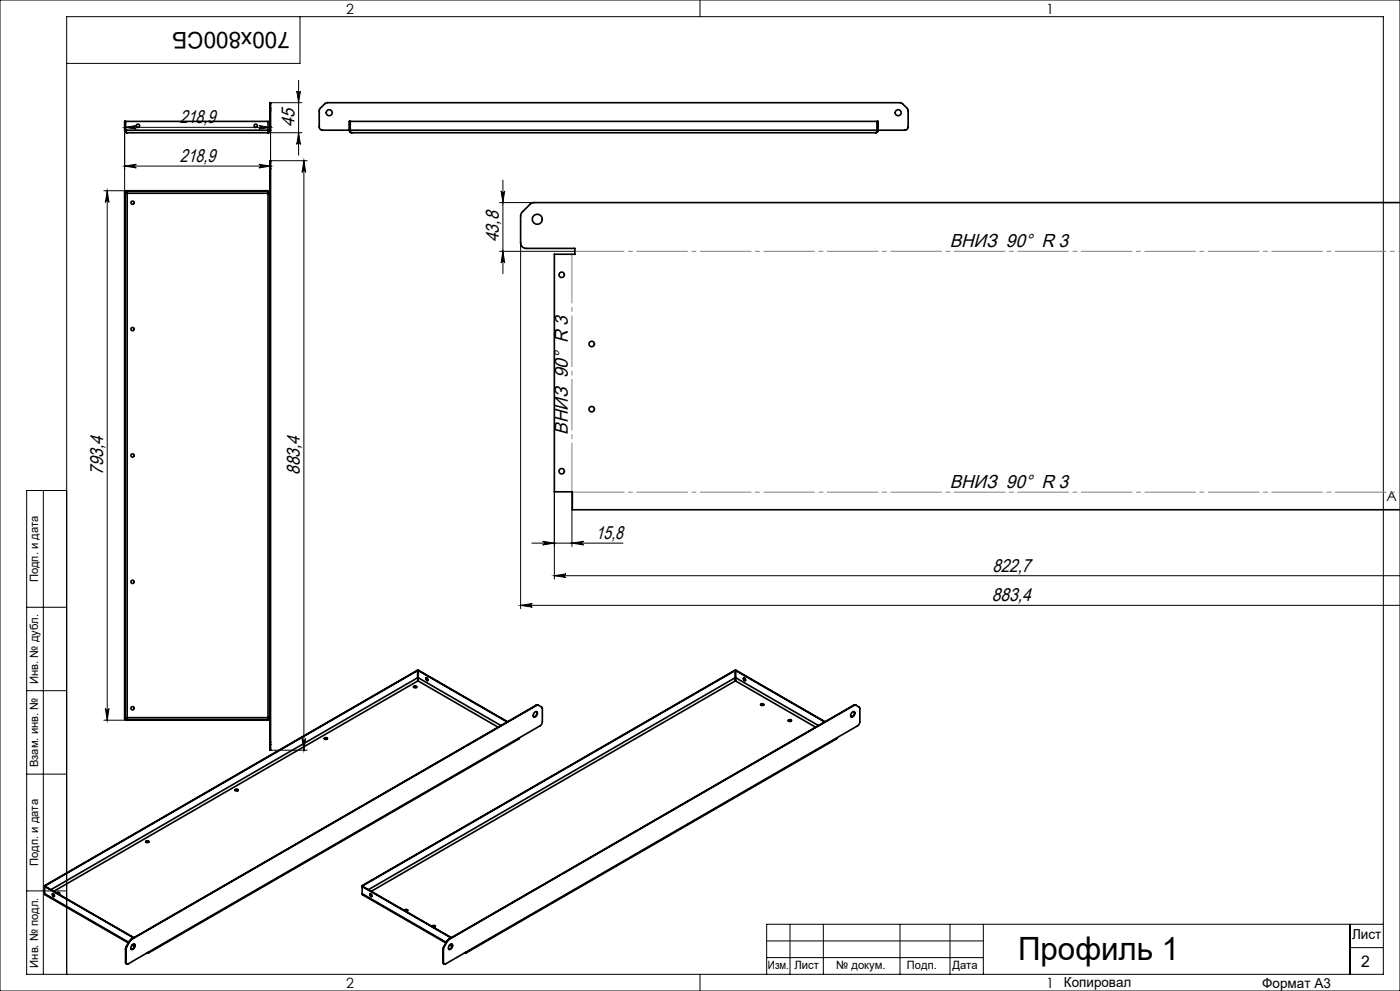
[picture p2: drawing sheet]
<svg xmlns="http://www.w3.org/2000/svg" width="420mm" height="297mm" viewBox="0 0 420 297" stroke-linecap="round" stroke-linejoin="round" font-family="sans-serif">
<g fill="none" stroke="#000" stroke-width=".3">
<path d="M0 0h420v297h-420zM90 5v14h-70M210 0v5M37.4 37.2v20.3M37.4 38.2h43.8M37.4 38.2l3.5-.6a.54 .54 0 0 0-.5 .6 .54 .54 0 0 0 .5 .5zM77.7 37.6l3.5 .6-3.5 .5a.54 .54 0 0 0 .5-.5 .54 .54 0 0 0-.5-.6zM80.4 39.8h10.2M81.2 37.2v13.6M81.2 30.8h9.4M89 27.3a.54 .54 0 0 0 .6 .5 .54 .54 0 0 0 .5-.5l-.5 3.5zM89.6 39.8l.5 3.5a.54 .54 0 0 0-.5-.5 .54 .54 0 0 0-.6 .5z"/>
<path d="M89.6 24v22.5M31.2 57.2h6.5M32.2 57.2l.5 3.5a.54 .54 0 0 0-.5-.5 .54 .54 0 0 0-.6 .5zM32.2 57.2v158.6M37.4 49.8l3.5-.6a.54 .54 0 0 0-.5 .6 .54 .54 0 0 0 .5 .5zM37.4 49.8h43.8M77.7 49.2l3.5 .6-3.5 .5a.54 .54 0 0 0 .5-.5 .54 .54 0 0 0-.5-.6zM81.2 48.2h11M91.2 48.2v176.6M91.2 48.2l.5 3.5a.54 .54 0 0 0-.5-.5 .54 .54 0 0 0-.6 .5zM150.3 57.2a.54 .54 0 0 0 .6 .5 .54 .54 0 0 0 .5-.5l-.5 3.5zM150.9 54v28.1"/>
<path d="M149.9 75.3h22.5M149.9 60.7h10.3M150.9 75.3l.5 3.5a.54 .54 0 0 0-.5-.5 .54 .54 0 0 0-.6 .5zM156.2 72.8v109.6M13 147v145M20 147h-12v145h407v-287h-395v287M166.3 147.4v26.1M171.6 147.4v16.4M159.6 162.8h27.3M162.8 162.2l3.5 .6-3.5 .5a.54 .54 0 0 0 .5-.5 .54 .54 0 0 0-.5-.6zM166.3 172.5h253.7M166.3 172.5l3.5-.5a.54 .54 0 0 0-.5 .5 .54 .54 0 0 0 .5 .6z"/>
<path d="M171.6 162.8l3.5-.6a.54 .54 0 0 0-.5 .6 .54 .54 0 0 0 .5 .5zM8 182h12M156.2 181.4l3.5-.5a.54 .54 0 0 0-.5 .5 .54 .54 0 0 0 .5 .6zM156.2 181.4h263.8M8 207h12M31.2 215.8h6.5M31.6 212.3a.54 .54 0 0 0 .6 .6 .54 .54 0 0 0 .5-.6l-.5 3.5zM8 232h12M81.2 224.8h11M90.6 221.3a.54 .54 0 0 0 .6 .6 .54 .54 0 0 0 .5-.6l-.5 3.5zM8 267h12M237 277v15"/>
<path d="M247 277v15M270 277v15M285 277v15M295 277v15M405 277v15M415 277h-185v15M210 292v5M230 287h65M230 282h65M405 284h10"/>
</g>
<path d="M420 147.5h-248.3" fill="none" stroke="#808080" stroke-width=".3" stroke-dasharray="15.2 1.3 1.3 1.3" stroke-dashoffset="-.3"/>
<path d="M171.6 147.4v-71.2" fill="none" stroke="#808080" stroke-width=".3" stroke-dasharray="15.2 1.3 1.3 1.3" stroke-dashoffset=".6"/>
<path d="M172.5 75.3h247.5" fill="none" stroke="#808080" stroke-width=".3" stroke-dasharray="15.2 1.3 1.3 1.3" stroke-dashoffset=".5"/>
<g fill="#000">
<path d="M37.4 38.2l3.5-.6a.54 .54 0 0 0-.5 .6 .54 .54 0 0 0 .5 .5zM77.7 37.6l3.5 .6-3.5 .5a.54 .54 0 0 0 .5-.5 .54 .54 0 0 0-.5-.6z"/>
<path d="M77.7 49.2l3.5 .6-3.5 .5a.54 .54 0 0 0 .5-.5 .54 .54 0 0 0-.5-.6zM37.4 49.8l3.5-.6a.54 .54 0 0 0-.5 .6 .54 .54 0 0 0 .5 .5z"/>
<path d="M89.6 39.8l.5 3.5a.54 .54 0 0 0-.5-.5 .54 .54 0 0 0-.6 .5zM89 27.3a.54 .54 0 0 0 .6 .5 .54 .54 0 0 0 .5-.5l-.5 3.5zM90.6 221.3a.54 .54 0 0 0 .6 .6 .54 .54 0 0 0 .5-.6l-.5 3.5zM91.2 48.2l.5 3.5a.54 .54 0 0 0-.5-.5 .54 .54 0 0 0-.6 .5zM150.9 75.3l.5 3.5a.54 .54 0 0 0-.5-.5 .54 .54 0 0 0-.6 .5zM150.3 57.2a.54 .54 0 0 0 .6 .5 .54 .54 0 0 0 .5-.5l-.5 3.5z"/>
<path d="M32.2 57.2l.5 3.5a.54 .54 0 0 0-.5-.5 .54 .54 0 0 0-.6 .5zM31.6 212.3a.54 .54 0 0 0 .6 .6 .54 .54 0 0 0 .5-.6l-.5 3.5z"/>
<path d="M166.3 172.5l3.5-.5a.54 .54 0 0 0-.5 .5 .54 .54 0 0 0 .5 .6zM420 172v1.1zM156.2 181.4l3.5-.5a.54 .54 0 0 0-.5 .5 .54 .54 0 0 0 .5 .6zM420 180.9v1.1z"/>
<path d="M171.6 162.8l3.5-.6a.54 .54 0 0 0-.5 .6 .54 .54 0 0 0 .5 .5zM162.8 162.2l3.5 .6-3.5 .5a.54 .54 0 0 0 .5-.5 .54 .54 0 0 0-.5-.6z"/>
<circle cx="37.7" cy="39" r=".25"/>
</g>
<g fill="none" stroke="#000" stroke-width=".5">
<path d="M37.4 39l.1 .5 .5 .2M37.4 39h.1M37.4 39v-2.6h.1v2.6M37.5 39l.2 .4M37.7 39l.1 .6 .3 .2h42.3M37.7 39h42.7M37.7 39v-2.6h42.7v2.6M80.4 39v.8M81 38v1M81 32.5v.7M81 31.1v-.3l.2 .3M81 39l-.2 .4-.4 .2"/>
<path d="M81 38h.2M81 39h.2M81 33.2h.2M81 32.5h.2M81 31.1v1.4M81 33.2v4.8M81 31.1h.2M81.2 38v1M81.2 32.5v.7M81.2 39l-.3 .6-.5 .2M81.2 31.1v1.4M81.2 33.2v4.8"/>
<path d="M96.1 32.5l1.4-1.5 .7-.2h171.8l.7 .2 1.7 1.9v5.1a1 1 0 0 1-1 1h-174.6a1 1 0 0 1-1-1v-4.9zM105.1 39.4l-.2-3h-.1v2.8l.2 .4 .5 .2M105.5 39.8l-.4-.5v-2.9h158v3l-.4 .4M105.5 39.8h157.2M263.1 39.4l.2-.3v-2.7h.1v2.8l-.3 .4-.4 .2M37.4 57.5h.2M37.5 57.5h-.1v158h.1M37.5 57.5v158M37.6 57.5l.5 .4M37.7 57.2l.4 .7M37.7 57.2h42.7v.1h-42.7zM38.1 57.9h42.3"/>
<path d="M38.1 57.9v157.2M80.4 57.3v.6M80.4 57.9h.6M80.4 57.9v157.2M81 49.9v.7M81 48.5v-.3l.2 .3M81 48.5v1.4M81 50.6v171.8M81 50.6h.2M81 49.9h.2M81 48.5h.2M81.2 49.9v.7"/>
<path d="M81.2 48.5v1.4M81.2 50.6v171.8M420 60.7h-259.8l-1 .4-2.5 2.5-.4 .7-.1 8.5a1.67 1.67 0 0 0 1.7 1.6h14.6v1.8h-6.2v71.2h5.4v5.4h248.3M37.4 215.5h.2M37.7 215.7v.1M37.7 215.8h.1M37.7 215.7v.1h42.7v-.1M37.7 215.7h42.7M38.1 215.1l-.4 .6M38.1 215.1l-.5 .4M38.1 215.1h42.3M80.4 215.1v.6"/>
<path d="M80.4 215.1h.6M124.1 205.9l.4-.2 .5 .2M124.1 205.8a.43 .43 0 0 1 .5-.3 .43 .43 0 0 1 .3 .6h-.7zM125.3 203.1l.1 .9M125.3 201l-111.8 64.5M125.3 201v2.1M125.3 203.1l-110 63.5M125.3 201l-111.9 64.4M125.4 204l-109.3 63.1M125.4 204l24 13.9M125.5 203.1l-.1 .9M125.5 201v2.1"/>
<path d="M125.5 201l26.7 15.4M125.5 203.1l24.8 14.3M125.5 201l26.8 15.3M127.9 203.1a.43 .43 0 0 1 .5 .3 .43 .43 0 0 1-.3 .6l-.3-.5zM127.9 203.1l.1 .5 .4 .3M160.3 213.6a.52 .52 0 0 1 .8-.2 .52 .52 0 0 1 0 .8 .6 .6 0 0 1-.4 .6 .6 .6 0 0 1-.8-.3zM160.9 211.3h.4l1.4 .9v4.1l-.2 .7-.5 .5-6.2 3.6M160.9 211.3l.1 .1M160.9 211.3l-121.5 70.2M161 213.3a1.1 1.1 0 0 1-.9 1.5M161 211.4l-121.5 70.1M161.5 211.3l-.5 .1"/>
<path d="M220.5 203.1l.1 .9M220.5 201l-111.7 64.5M220.5 201v2.1M220.5 203.1l-110 63.5M220.5 201l-111.9 64.4M220.6 204l-109.2 63.1M220.6 204l24.1 13.9M220.7 203.1l-.1 .9M220.7 201v2.1M220.7 201l26.7 15.4M220.7 203.1l24.8 14.3M220.7 201l26.8 15.3"/>
<path d="M223.1 203.1a.43 .43 0 0 1 .6 .3 .43 .43 0 0 1-.4 .6l-.3-.5zM223.2 203.1v.5l.4 .3M228.2 211.2l.5-.2 .4 .2M228.2 211.1a.43 .43 0 0 1 .5-.2 .43 .43 0 0 1 .3 .5h-.7zM236.5 216l.5-.2 .4 .2M236.5 215.8a.43 .43 0 0 1 .5-.2 .43 .43 0 0 1 .3 .6h-.7zM255.6 213.6a.52 .52 0 0 1 .8-.2 .52 .52 0 0 1 0 .8 .6 .6 0 0 1-.5 .6 .6 .6 0 0 1-.7-.3zM256.1 211.3h.5l1.3 .9 .1 4.1-.3 .7-.5 .5-6.2 3.6M256.1 211.3l.1 .1M256.1 211.3l-121.5 70.2M256.2 213.3a1.1 1.1 0 0 1-.9 1.5M256.2 211.4l-121.5 70.1"/>
<path d="M256.7 211.3l-.5 .1M70.5 236.9l.5-.3 .4 .3M70.5 236.7a.43 .43 0 0 1 .6-.2 .43 .43 0 0 1 .2 .5h-.5zM81 222.4v.7M81 224.6v.2l.2-.2M81 223.1v1.5M81 222.4h.2M81 223.1h.2M81 224.6h.2M81.2 222.4v.7M81.2 223.1v1.5M97.3 221.4l.4-.2 .5 .2"/>
<path d="M97.3 221.2a.43 .43 0 0 1 .5-.2 .43 .43 0 0 1 .3 .5h-.7zM155.8 221.1l-.2 .4-111.1 64.1M155.8 221.1l-111.1 64.2M251 221.1l-.1 .4-111.1 64.1M251 221.1l-111.1 64.2M43.7 252.3l.5-.2 .5 .2M43.7 252.1a.43 .43 0 0 1 .6-.2 .43 .43 0 0 1 .2 .5l-.5 .1zM13.4 267.8l.2 .4 24.9 14.4M13.4 267.8l25.2 14.6M13.4 265.4v2.4M13.4 265.4l.1 .1M13.5 265.6l26.6 15.5"/>
<path d="M13.5 265.6l26.7 15.4M13.5 265.5v.1M15.8 267.8a.43 .43 0 0 1 .5 .3 .43 .43 0 0 1-.3 .6l-.3-.5zM15.8 267.8l.1 .5 .4 .3M16.9 267.6a.43 .43 0 0 1 .6-.2 .43 .43 0 0 1 .2 .5l-.1 .1M17 267.7l.6-.1 .3 .2M108.6 267.8l.3 .4 24.9 14.4M108.6 267.8l25.3 14.6M108.6 265.4v2.4M108.6 265.4l.2 .1M108.8 265.6l26.5 15.5M108.8 265.6l26.6 15.4"/>
<path d="M108.8 265.5v.1M111 267.8a.43 .43 0 0 1 .6 .3 .43 .43 0 0 1-.3 .6l-.4-.5zM111.1 267.8v.5l.4 .3M122.3 272.9l-.5-.2-.4 .2a.49 .49 0 0 1 .4-.3 .49 .49 0 0 1 .5 .3l-.5 .2M130.6 277.7l-.5-.2-.5 .2a.49 .49 0 0 1 .5-.4 .49 .49 0 0 1 .5 .4l-.6 .2M37.7 288.4l.3 .5M37.7 284.4l.1 .1M37.7 288.4h.1M37.7 284.4v4M37.8 284.5v3.9M37.9 283.7l-.2 .7M37.9 283.7l.1 .1"/>
<path d="M38 283.8l-.2 .7M38.9 282l.1 .1M38.9 282l-1 1.7M39 282.1l-1 1.7M39.4 281.5l-.5 .5M39.4 281.5h.1M39.5 281.5l-.5 .6M39.6 283.2l.8 .5M39.6 283.2a.52 .52 0 0 1 .8-.2 .52 .52 0 0 1 0 .8 .6 .6 0 0 1-.4 .7 .6 .6 0 0 1-.7-.4zM39.8 283.1l.6 .3M40.3 282.9a1.1 1.1 0 0 1-.9 1.6M44.1 285.6h.1"/>
<path d="M44.5 285.4l-.2 .1M44.7 285.3l-6.2 3.6a.43 .43 0 0 1-.5 0 .43 .43 0 0 1-.2-.5M44.7 285.3l-.2 .3h-.4M132.9 288.4l.3 .5M132.9 284.4l.1 .1M132.9 288.4h.1M132.9 284.4v4M133 284.5v3.9M133.1 283.7l-.2 .7M133.1 283.7l.1 .1M133.2 283.8l-.2 .7M134.1 282l.1 .1"/>
<path d="M134.1 282l-1 1.7M134.2 282.1l-1 1.7M134.6 281.5l-.5 .5M134.6 281.5h.1M134.7 281.5l-.5 .6M134.9 283.2l.7 .5M134.9 283.2a.52 .52 0 0 1 .8-.2 .52 .52 0 0 1 0 .8 .6 .6 0 0 1-.5 .7 .6 .6 0 0 1-.7-.4zM135 283.1l.7 .3M135.5 282.9a1.1 1.1 0 0 1-.9 1.6M139.4 285.6h.1M139.8 285.4l-.3 .1M139.9 285.3l-6.2 3.6a.43 .43 0 0 1-.5 0 .43 .43 0 0 1-.2-.5"/>
<path d="M139.9 285.3l-.1 .3h-.4"/>
<circle cx="41.4" cy="37.7" r=".49"/>
<circle cx="76.7" cy="37.7" r=".49"/>
<circle cx="98.8" cy="33.8" r=".9"/>
<circle cx="269.4" cy="33.8" r=".9"/>
<circle cx="39.8" cy="60.7" r=".49"/>
<circle cx="161.2" cy="65.7" r="1.5"/>
<circle cx="39.8" cy="98.6" r=".49"/>
<circle cx="168.5" cy="82.4" r=".82"/>
<circle cx="177.5" cy="103.1" r=".82"/>
<circle cx="39.8" cy="136.5" r=".49"/>
<circle cx="177.5" cy="122.6" r=".82"/>
<circle cx="168.5" cy="141.2" r=".82"/>
<circle cx="39.8" cy="174.4" r=".49"/>
<circle cx="39.8" cy="212.3" r=".49"/>
</g>
<text font-size="9.6" x="305.4" y="287.8">Профиль 1</text>
<text font-size="6.9" x="86.9" y="9.4" transform="rotate(-180 86.9 9.4)">700x800СБ</text>
<g font-size="5.6">
<text x="53.9" y="36.9">218,9</text>
<text x="88.3" y="38" transform="rotate(-90 88.3 38)">45</text>
<text x="53.9" y="48.5">218,9</text>
<text x="149.6" y="72.6" transform="rotate(-90 149.6 72.6)">43,8</text>
<text x="284.9" y="74.1">ВНИЗ 90° R 3</text>
<text x="170.3" y="130.3" transform="rotate(-90 170.3 130.3)">ВНИЗ 90° R 3</text>
<text x="30.9" y="142.4" transform="rotate(-90 30.9 142.4)">793,4</text>
<text x="89.9" y="142.4" transform="rotate(-90 89.9 142.4)">883,4</text>
<text x="284.9" y="146.2">ВНИЗ 90° R 3</text>
<text x="178.7" y="161.5">15,8</text>
<text x="297.7" y="171.3">822,7</text>
<text x="297.5" y="180.2">883,4</text>
</g>
<text font-size="4.8" x="408.3" y="289.7">2</text>
<g font-size="4.2">
<text x="103.8" y="4.2">2</text>
<text x="313.8" y="4.2">1</text>
<text x="415.9" y="150.2">A</text>
<text x="103.8" y="296.2">2</text>
<text x="313.8" y="296.2">1</text>
</g>
<g font-size="4.1">
<text x="405.6" y="281.5">Лист</text>
<text x="319.2" y="295.9">Копировал</text>
<text x="378.7" y="296">Формат А3</text>
</g>
<g font-size="3.4">
<text x="11.4" y="174.5" transform="rotate(-90 11.4 174.5)">Подп. и дата</text>
<text x="11.4" y="205" transform="rotate(-90 11.4 205)">Инв. № дубл.</text>
<text x="11.4" y="229.9" transform="rotate(-90 11.4 229.9)">Взам. инв. №</text>
<text x="11.4" y="259.5" transform="rotate(-90 11.4 259.5)">Подп. и дата</text>
<text x="11.4" y="290" transform="rotate(-90 11.4 290)">Инв. № подл.</text>
<text x="230.4" y="290.4">Изм.</text>
<text x="238.3" y="290.4">Лист</text>
<text x="250.9" y="290.4">№ докум.</text>
<text x="272.1" y="290.4">Подп.</text>
<text x="285.7" y="290.5">Дата</text>
</g>
</svg>
